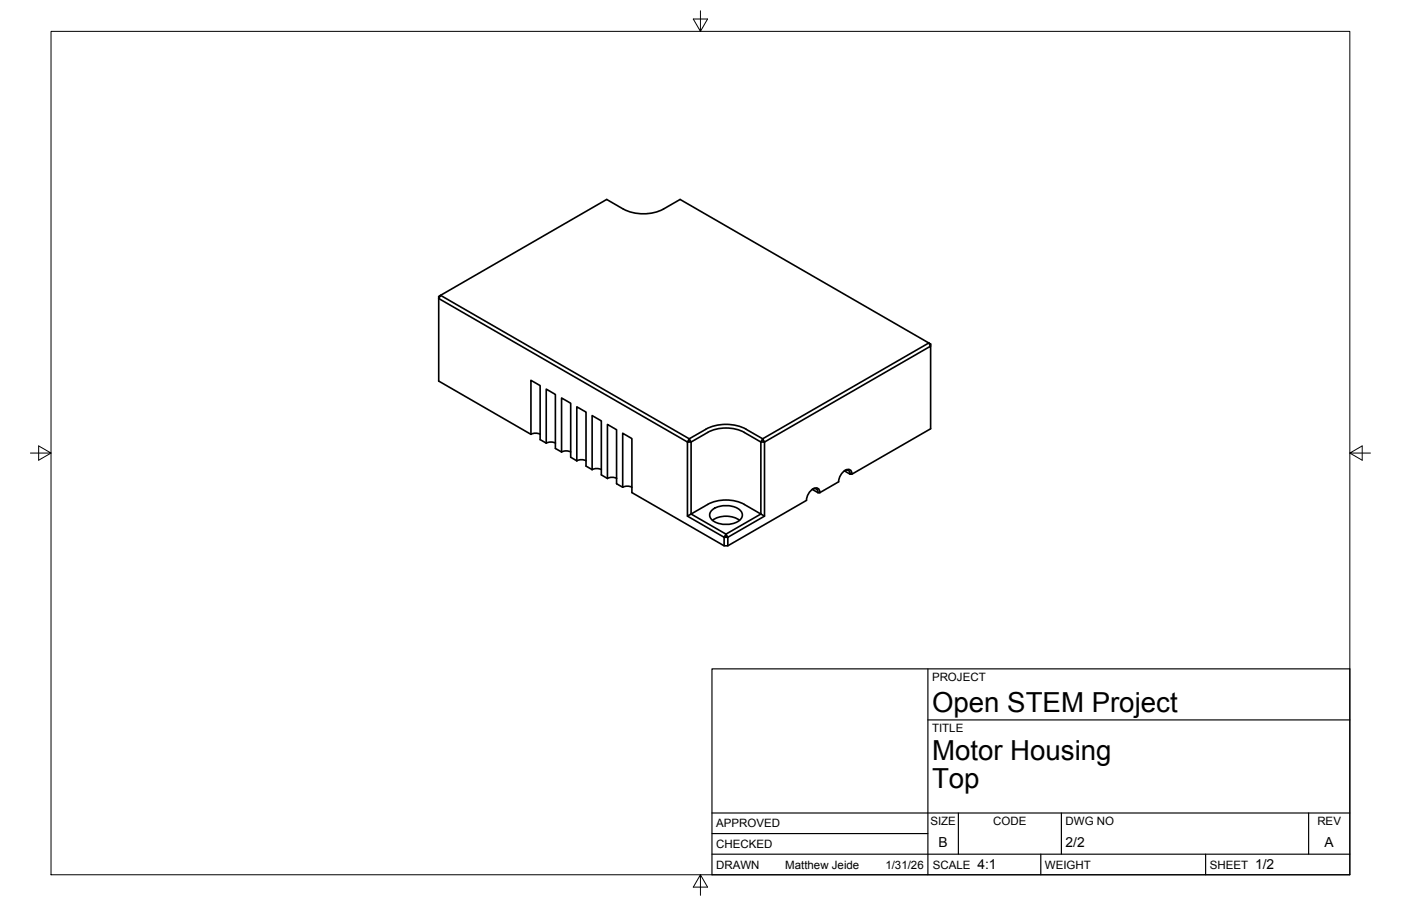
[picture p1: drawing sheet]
<svg xmlns="http://www.w3.org/2000/svg" width="432mm" height="279mm" viewBox="0 0 432 279" stroke-linecap="round" stroke-linejoin="round" font-family="sans-serif">
<!-- layer: Visible -->
<g fill="none" stroke="#000" stroke-width=".51">
<path d="M135.8 91.1l51.2-29.6 5.1 2.9a13.7 13.7 0 0 0 12.4 .1l5.1-3 76.7 44.3-51.2 29.5-.6 1h1.1l-.5-1-5.1-2.9a13.6 13.6 0 0 0-12.5 0l-5.1 2.9zM286.3 105.8l.5 .3v.6zM163.6 133.9l-28.4-16.4v-25.4l.6-1-.6 .3v.7l76.7 44.2v22.9l1.1-.7M163.6 133.9v-16.6l2.9 1.6v16.7l1.9 1.1v-16.7l2.8 1.6v16.7l1.9 1.1M163.7 133.9l1.4-.3 1.4 .3M168.4 136.7l1.4-.4 1.4 .4M173.1 139.4l1.4-.4 1.4 .4M173.1 139.4v-16.7l2.8 1.7v16.6l1.9 1.1M212.4 135.3l.6 1h-1.1zM213 136.3l5.1-2.9a12.4 12.4 0 0 1 11.3 0l5.1 2.9v22.2l1.1 .7M213 136.3v22.2M177.8 142.1v-16.6l2.8 1.6v16.6l1.9 1.1"/>
<path d="M177.8 142.1l1.4-.3 1.4 .3M182.5 144.8v-16.6l2.8 1.6v16.7l1.9 1.1M182.5 144.8l1.4-.3 1.4 .3M187.2 147.6v-16.7l2.8 1.6v16.7l1.9 1.1M187.2 147.5l1.4-.3 1.5 .3M191.9 150.3v-16.7l2.9 1.7v16.6l28.4 16.4h1.1l24.3-14M191.9 150.3l1.4-.4 1.5 .4M211.9 159.2l11.3 6.5h1.1l-.5-1-.6 1v2.6M213 158.5l5.1-2.9a12.5 12.5 0 0 1 11.3 0l5.1 2.9-10.7 6.2zM219.5 157.2a7.1 7.1 0 0 1 8.9 .5 2.11 2.11 0 0 1-1.1 3.2 7.3 7.3 0 0 1-8.2-1 1.9 1.9 0 0 1 .4-2.7zM250.4 150.9l1.7 1M250.5 150.8a1.06 1.06 0 0 1 1.2 0 1.06 1.06 0 0 1 .4 1.1"/>
<path d="M252.1 151.9h.6M252.7 151.9a1.36 1.36 0 0 0-.9-1.5 1.36 1.36 0 0 0-1.6 .7l-1.2 1.4-.4 1.8M260.3 145.2l1.7 1h.6l24.2-14v-25.5l-51.2 29.6v22.9l-11.3 6.5v2.6M260.4 145.1a1.06 1.06 0 0 1 1.2 0 1.06 1.06 0 0 1 .4 1.1M262.6 146.2a1.36 1.36 0 0 0-.9-1.5 1.36 1.36 0 0 0-1.6 .7l-1.2 1.4-.4 1.8-5.8 3.3M219.6 160.5a7.5 7.5 0 0 1 8.3 0"/>
</g>
<!-- layer: Border -->
<path d="M15.7 9.7h400.3v260.1h-400.3zM215.9 3.3v6.4l-2.2-3.8h4.4l-2.2 3.8M9.4 139.7h6.3l-3.8-2.2v4.4l3.8-2.2M416 139.7l3.8 2.2v-4.4l-3.8 2.2h6.4M215.9 269.8l2.2 3.8h-4.4l2.2-3.8v6.3" fill="none" stroke="#000" stroke-width=".31"/>
<!-- layer: Titleblock -->
<path d="M219.4 206.3h196.6v63.5h-196.6zM286 206.3v63.5M286 222h130M219.4 257.1h66.6M219.4 250.7h196.6M295.4 250.7v12.7M327.1 250.7v12.7M403.3 250.7v12.7M219.4 263.4h196.6M320.8 263.4v6.4M371.6 263.4v6.4" fill="none" stroke="#000" stroke-width=".36"/>
<g font-size="8.5">
<text x="287.3" y="219.5">Open STEM Project</text>
<text x="287.3" y="234.5">Motor Housing</text>
<text x="287.3" y="243.1">Top</text>
</g>
<g font-size="4.3">
<text x="289.3" y="261.2">B</text>
<text x="328.4" y="261.2">2/2</text>
<text x="408.2" y="261.2">A</text>
<text x="301.2" y="268.1">4:1</text>
<text x="386.8" y="268.1">1/2</text>
</g>
<g font-size="3.5">
<text x="287.3" y="210.1">PROJECT</text>
<text x="287.3" y="225.8">TITLE</text>
<text x="220.7" y="255.2">APPROVED</text>
<text x="286.7" y="254.5">SIZE</text>
<text x="306.1" y="254.5">CODE</text>
<text x="328.4" y="254.5">DWG NO</text>
<text x="406" y="254.5">REV</text>
<text x="220.7" y="261.5">CHECKED</text>
<text x="220.7" y="267.9">DRAWN</text>
<text x="242" y="267.9">Matthew Jeide</text>
<text x="272.9" y="267.9">1/31/26</text>
<text x="287.5" y="267.9">SCALE</text>
<text x="322.1" y="267.9">WEIGHT</text>
<text x="372.9" y="267.9">SHEET</text>
</g>
</svg>
